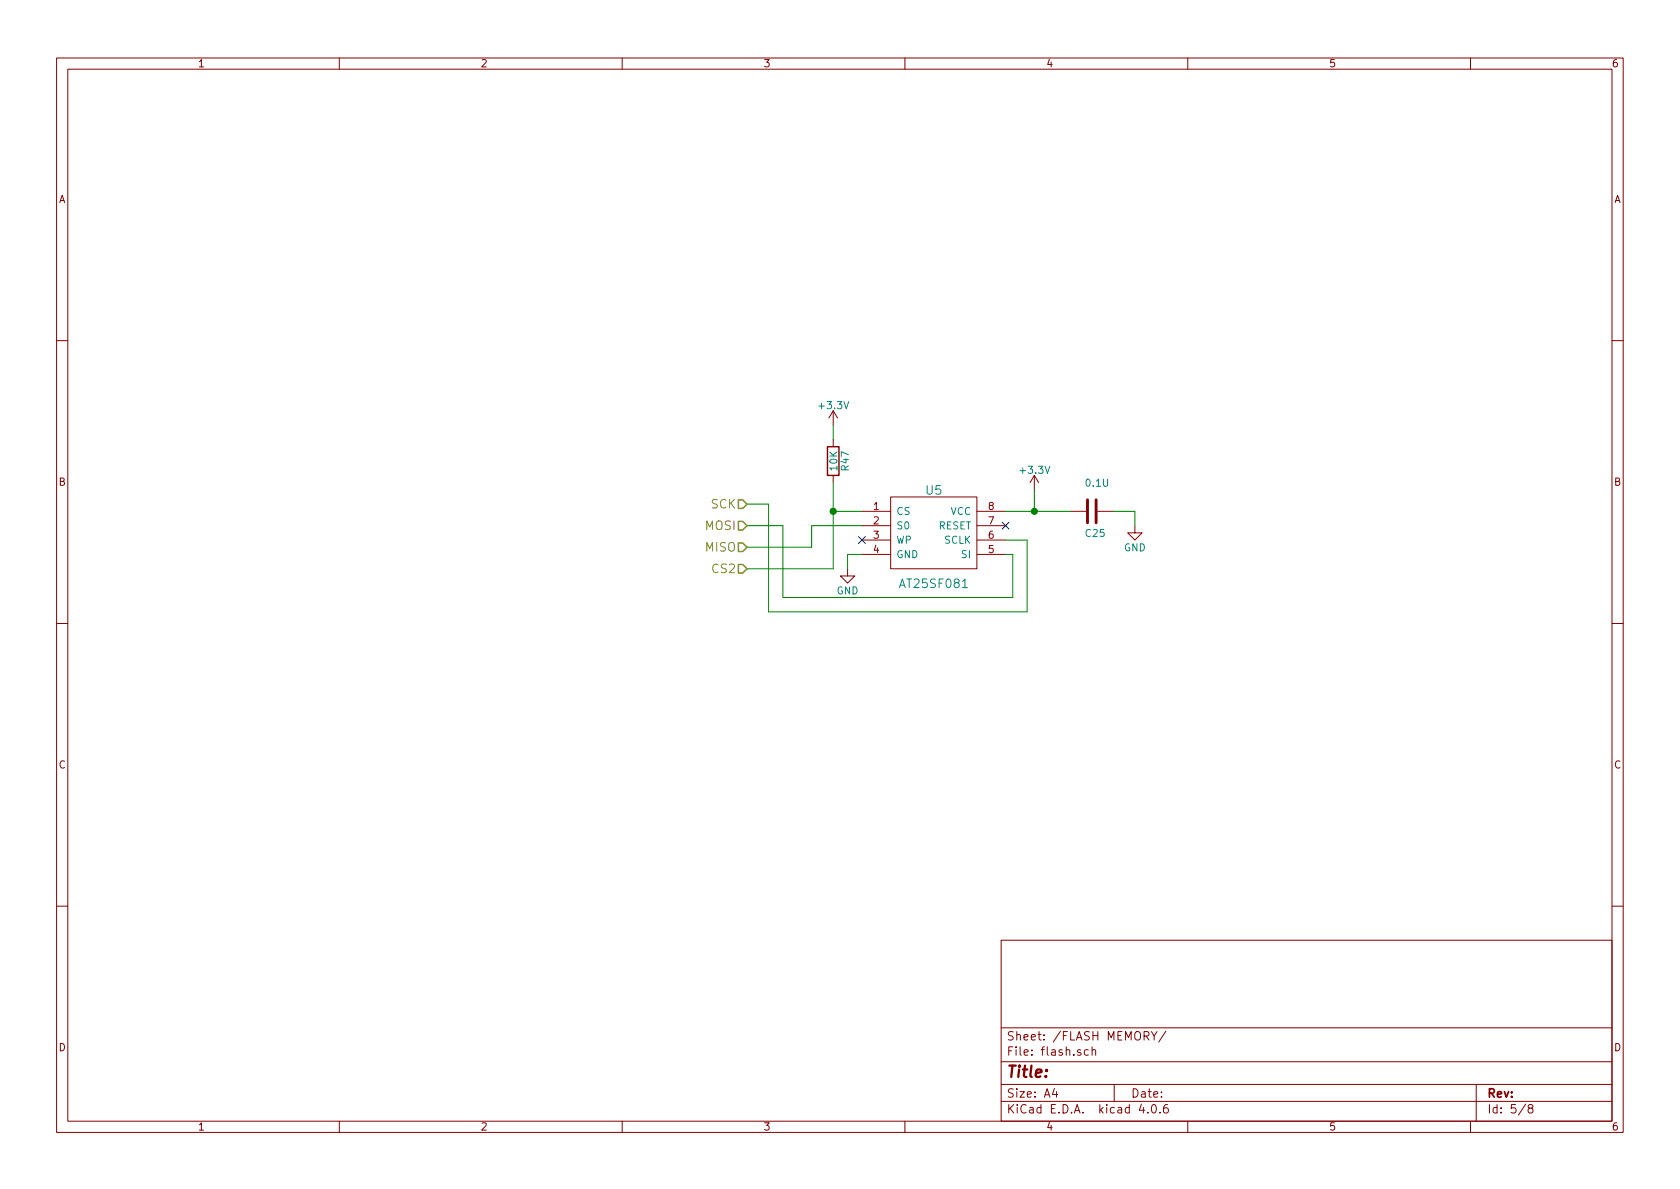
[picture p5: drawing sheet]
EESchema Schematic File Version 2
LIBS:power
LIBS:device
LIBS:transistors
LIBS:conn
LIBS:linear
LIBS:regul
LIBS:74xx
LIBS:cmos4000
LIBS:adc-dac
LIBS:memory
LIBS:xilinx
LIBS:microcontrollers
LIBS:dsp
LIBS:microchip
LIBS:analog_switches
LIBS:motorola
LIBS:texas
LIBS:intel
LIBS:audio
LIBS:interface
LIBS:digital-audio
LIBS:philips
LIBS:display
LIBS:cypress
LIBS:siliconi
LIBS:opto
LIBS:atmel
LIBS:contrib
LIBS:valves
LIBS:Symbols_DCDC-ACDC-Converter_RevC_20Jul2012
LIBS:Symbols_EN60617_13Mar2013
LIBS:Symbols_EN60617-10_HF-Radio_DRAFT_12Sep2013
LIBS:Symbols_ICs-Diskrete_RevD10
LIBS:Symbols_ICs-Opto_RevB_16Sep2013
LIBS:Symbols_Microcontroller_Philips-NXP_RevA_06Oct2013
LIBS:Symbols_Socket-DIN41612_RevA
LIBS:Symbols_Transformer-Diskrete_RevA
LIBS:SymbolsSimilarEN60617+oldDIN617-RevE8
LIBS:74xgxx
LIBS:ac-dc
LIBS:actel
LIBS:allegro
LIBS:Altera
LIBS:analog_devices
LIBS:battery_management
LIBS:bbd
LIBS:bosch
LIBS:brooktre
LIBS:cmos_ieee
LIBS:dc-dc
LIBS:diode
LIBS:elec-unifil
LIBS:ESD_Protection
LIBS:ftdi
LIBS:gennum
LIBS:graphic
LIBS:hc11
LIBS:ir
LIBS:Lattice
LIBS:leds
LIBS:logo
LIBS:maxim
LIBS:mechanical
LIBS:microchip_dspic33dsc
LIBS:microchip_pic10mcu
LIBS:microchip_pic12mcu
LIBS:microchip_pic16mcu
LIBS:microchip_pic18mcu
LIBS:microchip_pic24mcu
LIBS:microchip_pic32mcu
LIBS:modules
LIBS:motor_drivers
LIBS:motors
LIBS:msp430
LIBS:nordicsemi
LIBS:nxp
LIBS:nxp_armmcu
LIBS:onsemi
LIBS:Oscillators
LIBS:Power_Management
LIBS:powerint
LIBS:pspice
LIBS:references
LIBS:relays
LIBS:rfcom
LIBS:sensors
LIBS:silabs
LIBS:stm8
LIBS:stm32
LIBS:supertex
LIBS:switches
LIBS:transf
LIBS:triac_thyristor
LIBS:ttl_ieee
LIBS:video
LIBS:wiznet
LIBS:Worldsemi
LIBS:Xicor
LIBS:zetex
LIBS:Zilog
LIBS:BMS_V2-cache
EELAYER 25 0
EELAYER END
$Descr A4 11693 8268
encoding utf-8
Sheet 5 8
Title ""
Date ""
Rev ""
Comp ""
Comment1 ""
Comment2 ""
Comment3 ""
Comment4 ""
$EndDescr
$Comp
L MX25R1635FZUIH0 U5
U 1 1
P 6000 3550
F 0 "U5" H 6500 3700 60  0000 C CNN
F 1 "AT25SF081" H 6500 3050 60  0000 C CNN
F 2 "Housings_SOIC:SOIC-8_3.9x4.9mm_Pitch1.27mm" H 6000 3550 60  0001 C CNN
F 3 "" H 6000 3550 60  0001 C CNN
	1    6000 3550
	1    0    0    -1  
$EndComp
$Comp
L +3.3V #PWR014
U 1 1
P 5800 2950
F 0 "#PWR014" H 5800 2800 50  0001 C CNN
F 1 "+3.3V" H 5800 3090 50  0000 C CNN
F 2 "" H 5800 2950 50  0001 C CNN
F 3 "" H 5800 2950 50  0001 C CNN
	1    5800 2950
	1    0    0    -1  
$EndComp
$Comp
L R R47
U 1 1
P 5800 3200
F 0 "R47" V 5880 3200 50  0000 C CNN
F 1 "10K" V 5800 3200 50  0000 C CNN
F 2 "Resistors_SMD:R_1206_HandSoldering" V 5730 3200 50  0001 C CNN
F 3 "" H 5800 3200 50  0001 C CNN
	1    5800 3200
	1    0    0    -1  
$EndComp
Wire Wire Line
	5800 2950 5800 3050
Wire Wire Line
	5800 3350 5800 3950
Wire Wire Line
	5800 3550 6000 3550
Wire Wire Line
	5200 3800 5650 3800
Wire Wire Line
	5650 3800 5650 3650
Wire Wire Line
	5650 3650 6000 3650
Wire Wire Line
	5200 3650 5450 3650
Wire Wire Line
	5450 3650 5450 4150
Wire Wire Line
	5450 4150 7050 4150
Wire Wire Line
	7050 4150 7050 3850
Wire Wire Line
	7050 3850 7000 3850
Wire Wire Line
	5800 3950 5200 3950
Connection ~ 5800 3550
Wire Wire Line
	5200 3500 5350 3500
Wire Wire Line
	5350 3500 5350 4250
Wire Wire Line
	5350 4250 7150 4250
Wire Wire Line
	7150 4250 7150 3750
Wire Wire Line
	7150 3750 7000 3750
$Comp
L +3.3V #PWR015
U 1 1
P 7200 3400
F 0 "#PWR015" H 7200 3250 50  0001 C CNN
F 1 "+3.3V" H 7200 3540 50  0000 C CNN
F 2 "" H 7200 3400 50  0001 C CNN
F 3 "" H 7200 3400 50  0001 C CNN
	1    7200 3400
	1    0    0    -1  
$EndComp
$Comp
L C C25
U 1 1
P 7600 3550
F 0 "C25" V 7750 3500 50  0000 L CNN
F 1 "0.1U" V 7400 3500 50  0000 L CNN
F 2 "Capacitors_SMD:C_1206_HandSoldering" H 7638 3400 50  0001 C CNN
F 3 "" H 7600 3550 50  0001 C CNN
	1    7600 3550
	0    1    1    0   
$EndComp
Wire Wire Line
	7000 3550 7450 3550
Wire Wire Line
	7200 3550 7200 3400
Connection ~ 7200 3550
$Comp
L GND #PWR016
U 1 1
P 7900 3650
F 0 "#PWR016" H 7900 3400 50  0001 C CNN
F 1 "GND" H 7900 3500 50  0000 C CNN
F 2 "" H 7900 3650 50  0001 C CNN
F 3 "" H 7900 3650 50  0001 C CNN
	1    7900 3650
	1    0    0    -1  
$EndComp
Wire Wire Line
	7750 3550 7900 3550
Wire Wire Line
	7900 3550 7900 3650
NoConn ~ 7000 3650
$Comp
L GND #PWR017
U 1 1
P 5900 3950
F 0 "#PWR017" H 5900 3700 50  0001 C CNN
F 1 "GND" H 5900 3800 50  0000 C CNN
F 2 "" H 5900 3950 50  0001 C CNN
F 3 "" H 5900 3950 50  0001 C CNN
	1    5900 3950
	1    0    0    -1  
$EndComp
Wire Wire Line
	5900 3950 5900 3850
Wire Wire Line
	5900 3850 6000 3850
NoConn ~ 6000 3750
Text HLabel 5200 3500 0    60   Input ~ 0
SCK
Text HLabel 5200 3650 0    60   Input ~ 0
MOSI
Text HLabel 5200 3800 0    60   Input ~ 0
MISO
Text HLabel 5200 3950 0    60   Input ~ 0
CS2
$EndSCHEMATC
